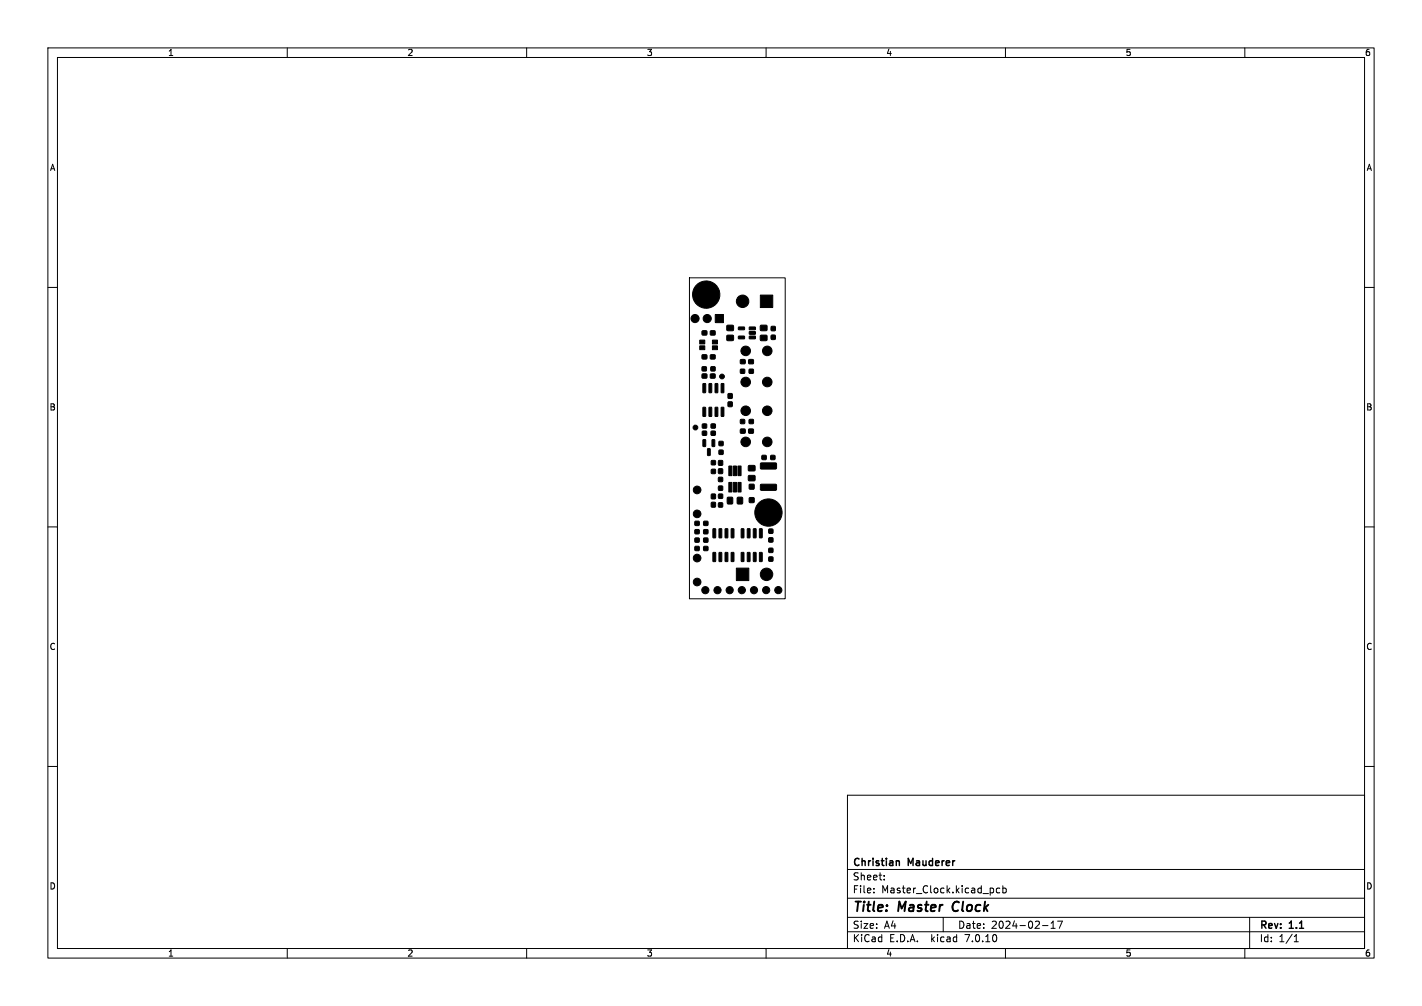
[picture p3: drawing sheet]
<svg xmlns="http://www.w3.org/2000/svg" width="297mm" height="210mm" viewBox="0 0 297 210" stroke-linecap="round" stroke-linejoin="round" font-family="sans-serif">
<g fill="none" stroke="#000" stroke-width=".21">
<path d="M10 10h277v190h-277zM12 12h273v186h-273zM60 10v2M110 10v2M160 10v2M210 10v2M260 10v2M10 60h2M144 58h20v67h-20zM285 60h2M10 110h2M285 110h2"/>
<path d="M10 160h2M285 160h2M177 166h108v32h-108zM60 198v2M110 198v2M160 198v2M177 194.5h108M177 191.5h108M177 187.5h108M177 181.5h108M182.5 186.3v.1M182.5 185.5v.1"/>
<path d="M184.7 183.6v.1M184.7 182.8v.1M197 191.5v3M207.5 185.5v.8M208.8 185.5l-.4-.1-.3 .3 .1 .6h.6M209.5 185.5l.4-.1 .3 .3-.2 .6h-.5M209.5 184.9v1.5M210 198v2M217.7 193.2h1.2M219.5 193.8h.9M219.5 192.7l.5-.4v1.5M220.9 192.3h1l-.7 1.5"/>
<path d="M260 198v2M261 191.5v6.5M270.3 196.6h.9M270.3 195.5l.4-.4v1.5"/>
</g>
<path d="M199.2 188.5l-.3 .9 .3 .7" fill="none" stroke="#000" stroke-width=".4"/>
<path d="M187.6 179.7l.2 .2v.8" fill="none" stroke="#000" stroke-width=".3"/>
<g fill="#000" stroke="#000" stroke-width=".21">
<path d="M146.7 78.1h.9v.8h-.9zM146.2 72.2h1v.8h-1zM146.2 71h1v.8h-1zM146.7 76.6h.8v.8h-.8zM146.7 74.1h.9v.8h-.9zM146.7 69.1h.9v.8h-.9zM148.4 78.1h.9v.8h-.9zM149.4 65.7h1.7v1.6h-1.7zM148.4 74.1h.9v.8h-.9zM148.4 69.1h.9v.8h-.9zM148.5 76.6h.8v.8h-.8zM148.8 72.2h1.1v.8h-1.1z"/>
<path d="M148.8 71h1.1v.8h-1.1zM151.8 67.9h1.4v1.1h-1.4zM151.8 70h1.4v1.1h-1.4zM154.7 75.1h.9v.8h-.9zM154.2 70.2h1.2l.1 .5h-1.2zM154.2 68.3h1.2l.1 .5h-1.2zM154.7 77.1h.8v.8h-.8zM156.4 75.1h.9v.8h-.9zM156.5 77.1h.8v.8h-.8zM156.5 68.3h1.2l.1 .5h-1.2zM156.5 69.2h1.2l.1 .5-1.2 .1zM156.5 70.2h1.2l.1 .5h-1.2z"/>
<path d="M158.8 67.9h1.4v1.1h-1.4zM158.8 70h1.4v1.1h-1.4zM158.8 61.6h2.6v2.6h-2.6zM161.1 68.2h.8v.8h-.8zM161.1 70h.8v.8h-.8zM146.7 90h.9v.8h-.9zM146.8 85l.6 .1-.1 1.8h-.5zM146.8 80.1h.6l-.1 1.9-.5-.1zM146.8 91.8l.6 .1-.1 1.3-.5-.1zM146.7 88.5h.9v.8h-.9zM147.8 93.7h.5v1.4l-.5-.1zM148.1 85l.6 .1-.1 1.8h-.5z"/>
<path d="M148.1 80.1h.6l-.1 1.9-.5-.1zM148.5 90h.9v.8h-.9zM148.6 98h.8v.8h-.8zM148.6 96.2h.8v.8h-.8zM148.7 91.8l.6 .1-.1 1.3-.5-.1zM148.5 88.5h.9v.8h-.9zM149.4 85l.5 .1-.1 1.8h-.5zM149.4 80.1h.5l-.1 1.9-.5-.1zM150.1 96.2h.8v.9h-.8zM150.1 97.9h.8v.9h-.8zM150.6 85l.6 .1-.1 1.8h-.5zM150.6 80.1h.6l-.1 1.9-.5-.1z"/>
<path d="M150.2 92.2h.8v.8h-.8zM150.2 94h.8v.8h-.8zM152.1 83.9h.8v1h-.8zM152.1 82.2h.8v.9h-.8zM152.2 97.3h.7v2h-.7zM153.2 97.3h.6v2h-.6zM154.7 89.6h.9v.8h-.9zM154.1 97.3h.7v2h-.7zM154.7 87.6h.8v.8h-.8zM156.4 89.6h.9v.8h-.9zM156.5 87.6h.8v.8h-.8zM156.3 97.2h1.4v1.1h-1.4z"/>
<path d="M156.3 99.3h1.4v1h-1.4zM159.2 95.1h.8v.8h-.8zM161 95.1h.8v.8h-.8zM158.9 96.7l3.1-.1 .2 .3v.9l-.3 .1h-2.9l-.2-.2zM145.2 110.6h.8v.8h-.8zM145.2 108.8h.8v.9h-.8zM145.2 112.3h.8v.9h-.8zM145.2 114.1h.8v.8h-.8zM147 110.6h.8v.8h-.8zM147 108.8h.8v.9h-.8zM147 112.3h.8v.9h-.8zM147 114.1h.8v.8h-.8z"/>
<path d="M148.6 104.9h.8v.9h-.8zM148.6 103.2h.8v.9h-.8zM148.9 115.3l.6 .1-.1 1.8h-.5zM148.9 110.4h.6l-.1 1.9-.5-.1zM150.1 105h.8v.8h-.8zM150.1 103.2h.8v.8h-.8zM150.1 101.5h.8v.8h-.8zM150.1 99.7h.8v.8h-.8zM150.2 115.3l.5 .1v1.8h-.5zM150.2 110.4h.5v1.9l-.5-.1zM151.5 115.3l.5 .1-.1 1.8h-.5zM151.5 110.4h.5l-.1 1.9-.5-.1z"/>
<path d="M152.7 115.3l.6 .1-.1 1.8h-.5zM152.7 110.4h.6l-.1 1.9-.5-.1zM152.2 100.7h.7v2h-.7zM151.9 103.8h1.1v1.4h-1.1zM153.2 100.7h.6v2h-.6zM154.1 100.7h.7v2h-.7zM154.8 115.3l.6 .1-.1 1.8h-.5zM154.8 110.4h.6l-.1 1.9-.5-.1zM154 103.8h1.1v1.4h-1.1zM156.1 115.3l.6 .1-.1 1.8h-.5zM156.1 110.4h.6l-.1 1.9-.5-.1zM156.5 103.9h1v1h-1z"/>
<path d="M156.5 101.1h1v1h-1zM157.4 115.3l.5 .1-.1 1.8h-.5zM157.4 110.4h.5l-.1 1.9-.5-.1zM158.6 115.3l.6 .1-.1 1.8h-.5zM158.6 110.4h.6l-.1 1.9-.5-.1zM160.6 110.5h.8v.8h-.8zM160.6 112.3h.8v.8h-.8zM160.6 114.5h.8v.8h-.8zM160.6 116.3h.8v.8h-.8zM158.9 101.1h3.1l.2 .2v.9l-.3 .2h-2.9l-.2-.3zM153.8 118.6h2.6v2.6h-2.6z"/>
<circle cx="145.2" cy="66.5" r=".85"/>
<circle cx="147.5" cy="61.5" r="2.85"/>
<circle cx="147.7" cy="66.5" r=".85"/>
<circle cx="150.8" cy="78.6" r=".5"/>
<circle cx="155.1" cy="62.9" r="1.3"/>
<circle cx="155.7" cy="73.2" r="1"/>
<circle cx="155.7" cy="79.7" r="1"/>
<circle cx="160.3" cy="73.2" r="1"/>
<circle cx="160.3" cy="79.7" r="1"/>
<circle cx="145.3" cy="89.2" r=".5"/>
<circle cx="155.7" cy="92.2" r="1"/>
<circle cx="155.7" cy="85.7" r="1"/>
<circle cx="160.3" cy="92.2" r="1"/>
<circle cx="160.3" cy="85.7" r="1"/>
<circle cx="145.6" cy="102.3" r=".8"/>
<circle cx="145.6" cy="116.5" r=".8"/>
<circle cx="145.6" cy="107.3" r=".8"/>
<circle cx="160.1" cy="119.9" r="1.3"/>
<circle cx="160.5" cy="107" r="2.85"/>
<circle cx="145.6" cy="121.5" r=".8"/>
<circle cx="147.3" cy="123.2" r=".75"/>
<circle cx="149.9" cy="123.2" r=".75"/>
<circle cx="152.4" cy="123.2" r=".75"/>
<circle cx="154.9" cy="123.2" r=".75"/>
<circle cx="157.5" cy="123.2" r=".75"/>
<circle cx="160" cy="123.2" r=".75"/>
<circle cx="162.6" cy="123.2" r=".75"/>
</g>
<g font-size="2.8">
<text x="178" y="190.9">Title:</text>
<text x="187.7" y="190.9">Master</text>
<text x="199.8" y="190.9">Clock</text>
</g>
<g font-size="2.1">
<text x="178" y="184">Sheet:</text>
<text x="178" y="181.2">Christian</text>
<text x="189.7" y="181.2">Mauderer</text>
<text x="178" y="186.7">File:</text>
<text x="184.1" y="186.7">Master_Clock.kicad_pcb</text>
<text x="178" y="196.9">KiCad</text>
<text x="178" y="194.1">Size:</text>
<text x="184.7" y="194.1">A4</text>
<text x="185.7" y="196.9">E.D.A.</text>
<text x="194.6" y="196.9">kicad</text>
<text x="200" y="194.1">Date:</text>
<text x="201.8" y="196.9">7.0.10</text>
<text x="207" y="194.1">2024-02-17</text>
<text x="263" y="194.3">Rev:</text>
<text x="263" y="196.9">Id:</text>
<text x="267.1" y="196.9">1/1</text>
<text x="269.4" y="194.3">1.1</text>
</g>
<g font-size="1.8">
<text x="35" y="11.9">1</text>
<text x="85" y="11.9">2</text>
<text x="135" y="11.9">3</text>
<text x="185" y="11.9">4</text>
<text x="235" y="11.9">5</text>
<text x="285" y="11.9">6</text>
<text x="10.3" y="35.9">A</text>
<text x="285.4" y="35.9">A</text>
<text x="10.3" y="85.9">B</text>
<text x="285.3" y="85.9">B</text>
<text x="10.3" y="135.9">C</text>
<text x="285.3" y="135.9">C</text>
<text x="10.3" y="185.9">D</text>
<text x="285.3" y="185.9">D</text>
<text x="35" y="199.9">1</text>
<text x="85" y="199.9">2</text>
<text x="135" y="199.9">3</text>
<text x="185" y="199.9">4</text>
<text x="235" y="199.9">5</text>
<text x="285" y="199.9">6</text>
</g>
</svg>
